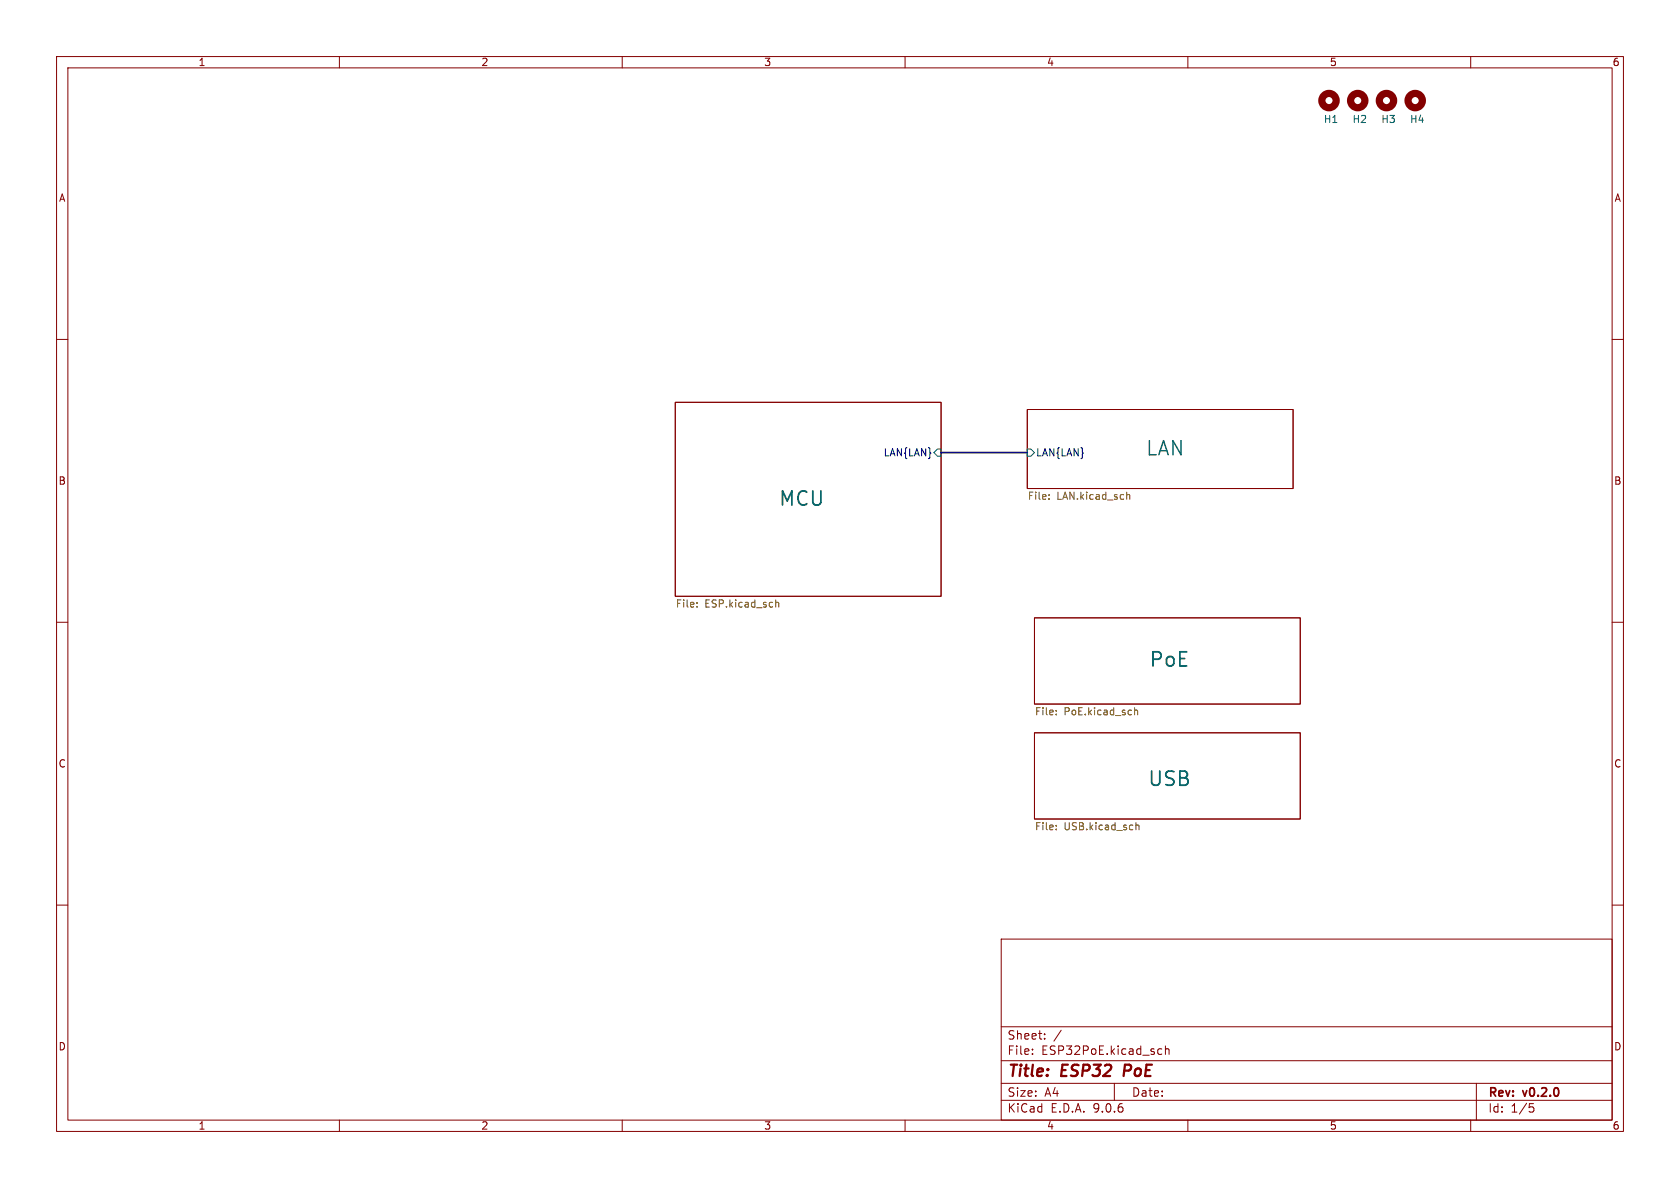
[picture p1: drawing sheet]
<svg xmlns="http://www.w3.org/2000/svg" width="297mm" height="210mm" viewBox="0 0 297 210" stroke-linecap="round" stroke-linejoin="round" font-family="sans-serif">
<g fill="none" stroke="#840000" stroke-width=".18">
<path d="M10 10h277v190h-277zM12 12h273v186h-273zM60 10v2M110 10v2M160 10v2M210 10v2M260 10v2M10 60h2M119.4 71.1h47v34.3h-47zM181.6 72.4h47v14h-47zM285 60h2M10 110h2"/>
<path d="M182.9 109.2h47v15.3h-47zM285 110h2M182.9 129.5h47v15.3h-47zM10 160h2M177 166h108v32h-108zM285 160h2M60 198v2M110 198v2M160 198v2M177 194.5h108M177 191.5h108M177 187.5h108"/>
<path d="M177 181.5h108M182.5 186.3v.1M182.5 185.5v.1M184.7 183.6v.1M184.7 182.8v.1M187.6 182.1l-1.3 2M197 191.5v3M205 185.4l.4 .1M205.4 186.3l-.4 .1M206 185.5l.2-.1 .4 .1 .1 .9M206 184.9v1.5M210 198v2"/>
<path d="M260 198v2M261 191.5v6.5M270.4 195.1h.7M270.5 195.7h.4l.3 .3-.2 .5-.5 .1"/>
</g>
<path d="M198.9 188.2l-.3 2" fill="none" stroke="#840000" stroke-width=".4"/>
<g fill="none" stroke="#725600" stroke-width=".18">
<path d="M185.5 88.1v.2M185.5 87.5v.1M199.2 87v1.3M199.2 87.5l.2-.1 .3 .1v.8M123.2 107.2v.1M123.2 106.5v.2M137.1 106v1.3M137.1 106.6l.2-.1h.3l.1 .8M186.7 126.2v.2M186.7 125.6v.1M200.6 125.1v1.3M200.6 125.6l.2-.1 .3 .1v.8"/>
<path d="M186.7 145.9v.1M186.7 146.6v.1M200.8 145.4v1.3M200.8 146l.2-.2 .3 .1 .1 .8"/>
</g>
<path d="M165.7 79.4h.7v1.2h-.7l-.6-.6zM181.6 79.4h.6l.7 .6-.7 .6h-.6z" fill="none" stroke="#006464" stroke-width=".18"/>
<g fill="none" stroke="#840000" stroke-width="1.3">
<circle cx="234.9" cy="17.8" r="1.27"/>
<circle cx="240" cy="17.8" r="1.27"/>
<circle cx="245.1" cy="17.8" r="1.27"/>
<circle cx="250.2" cy="17.8" r="1.27"/>
</g>
<path d="M166.4 80h15.2" fill="none" stroke="#000084" stroke-width=".3"/>
<g font-size="3.5" fill="#006464">
<text x="202.5" y="80.9">LAN</text>
<text x="137.5" y="89.9">MCU</text>
<text x="203" y="118.3">PoE</text>
<text x="202.8" y="139.4">USB</text>
</g>
<g font-size="2.8" fill="#840000">
<text x="178" y="190.9">Title:</text>
<text x="187.7" y="190.9">ESP32</text>
<text x="199.5" y="190.9">PoE</text>
</g>
<g font-size="2.1" fill="#840000">
<text x="178" y="184">Sheet:</text>
<text x="178" y="186.7">File:</text>
<text x="184.1" y="186.7">ESP32PoE.kicad_sch</text>
<text x="178" y="196.9">KiCad</text>
<text x="178" y="194.1">Size:</text>
<text x="184.7" y="194.1">A4</text>
<text x="185.7" y="196.9">E.D.A.</text>
<text x="193.3" y="196.9">9.0.6</text>
<text x="200" y="194.1">Date:</text>
<text x="263" y="194.3">Rev:</text>
<text x="263" y="196.9">Id:</text>
<text x="267.1" y="196.9">1/5</text>
<text x="269.4" y="194.3">v0.2.0</text>
</g>
<g font-size="1.8" fill="#840000">
<text x="35" y="11.9">1</text>
<text x="85" y="11.9">2</text>
<text x="135" y="11.9">3</text>
<text x="185" y="11.9">4</text>
<text x="235" y="11.9">5</text>
<text x="285" y="11.9">6</text>
<text x="10.3" y="35.9">A</text>
<text x="285.3" y="35.9">A</text>
<text x="10.3" y="85.9">B</text>
<text x="285.3" y="85.9">B</text>
<text x="10.3" y="135.9">C</text>
<text x="285.3" y="135.9">C</text>
<text x="10.3" y="185.9">D</text>
<text x="285.3" y="185.9">D</text>
<text x="35" y="199.9">1</text>
<text x="85" y="199.9">2</text>
<text x="135" y="199.9">3</text>
<text x="185" y="199.9">4</text>
<text x="235" y="199.9">5</text>
<text x="285" y="199.9">6</text>
</g>
<g font-size="1.8" fill="#006464">
<text x="233.9" y="21.9">H1</text>
<text x="239" y="21.9">H2</text>
<text x="244.1" y="21.9">H3</text>
<text x="249.2" y="21.9">H4</text>
</g>
<g font-size="1.8" fill="#000084">
<text x="156.1" y="80.9">LAN{LAN}</text>
<text x="183.1" y="80.9">LAN{LAN}</text>
</g>
<g font-size="1.8" fill="#725600">
<text x="181.6" y="88.7">File:</text>
<text x="186.8" y="88.7">LAN.kicad_sch</text>
<text x="119.4" y="107.7">File:</text>
<text x="124.6" y="107.7">ESP.kicad_sch</text>
<text x="182.9" y="126.8">File:</text>
<text x="188.1" y="126.8">PoE.kicad_sch</text>
<text x="182.9" y="147.1">File:</text>
<text x="188.1" y="147.1">USB.kicad_sch</text>
</g>
</svg>
